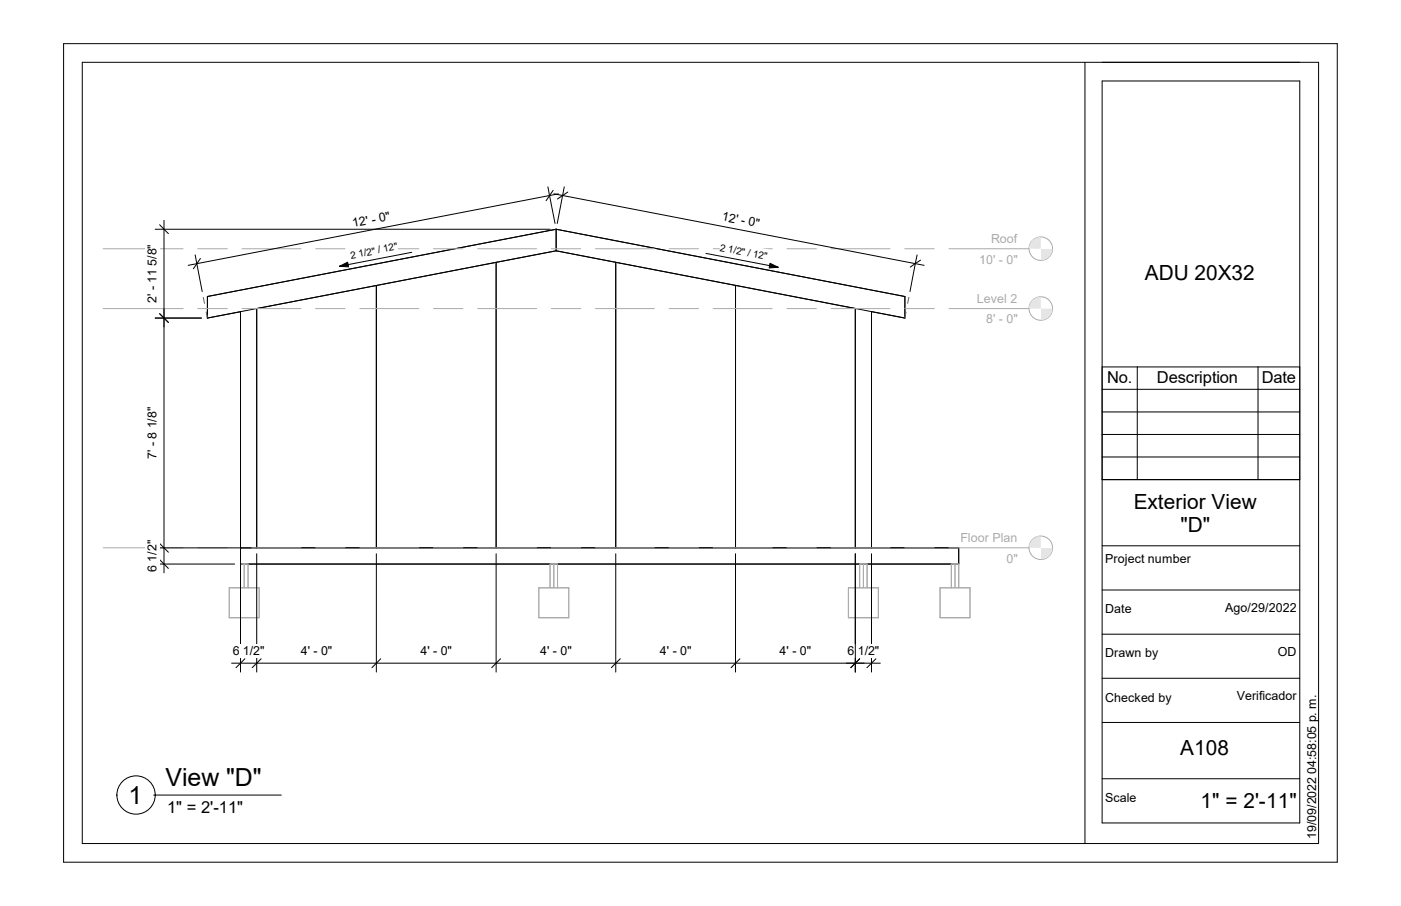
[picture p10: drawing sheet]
<svg xmlns="http://www.w3.org/2000/svg" width="432mm" height="279mm" viewBox="0 0 432 279" stroke-linecap="round" stroke-linejoin="round" font-family="sans-serif">
<g fill="none" stroke="#000" stroke-width=".31">
<path d="M171.4 70.7h.1M171.4 77.3l-107.5 20.8M171.4 77.3l-18.5 3.6v88.1M171.4 77.3l107.5 20.8M171.4 77.3l18.4 3.6v88.1M171.4 70.7l-107.5 20.7v6.7M171.4 70.7v6.6M171.4 70.7l107.5 20.7v6.7M63.9 98.1l10.2-2v77.8M63.9 98.1h.1M79.1 95.2v73.8M116 88.1v80.9"/>
<path d="M263.6 95.1v73.9M263.6 95.2h.1M263.6 95.1l-36.9-7.1v81M278.9 98.1l-10.3-2v72.9M74.1 173.9h.1M74.1 169h221.4v4.9h-221.4"/>
</g>
<g fill="none" stroke="#aaa" stroke-width=".31">
<path d="M75.3 173.9v7.4M170.7 173.9v7.4M266.1 173.9v7.4M294.3 173.9v7.4M70.7 181.3h9.2v9.2h-9.2zM74.1 181.3v-7.4h2.4v7.4M166.1 181.3h9.2v9.2h-9.2zM169.5 181.3v-7.4h2.3v7.4M261.5 181.3h9.2v9.2h-9.2zM265 181.3v-7.4h2.3v7.4M289.7 181.3h9.3v9.2h-9.3zM293.2 181.3v-7.4h2.3v7.4"/>
<circle cx="320.8" cy="168.9" r="3.6"/>
</g>
<path d="M62.7 91.7l.3 1.9M63.5 96.2l.4 1.9M279.2 96.2l-.3 1.9M280.1 91.7l-.4 1.9" fill="none" stroke="#00a600" stroke-width=".31"/>
<g fill="#e2e2e2">
<path d="M320.8 169h3.6v3.6h-3.6z"/>
<path d="M317.1 165.3h3.7v3.7h-3.7z"/>
</g>
<g fill="#fff">
<path d="M296 163.8h17.6v4.3h-17.6z"/>
<path d="M310.2 170.1h3.6v4.3h-3.6z"/>
</g>
<g fill="none" stroke="#aaa" stroke-width=".31">
<path d="M31.8 169h24.6M61 169h9.1M74.6 169h18.2M97.3 169h9M110.9 169h18.2M133.6 169h9.1M147.2 169h18.2M169.9 169h9.1M183.5 169h18.2M206.2 169h9.1M219.8 169h18.2M242.6 169h9"/>
<path d="M256.2 169h18.1M278.8 169h9.2M292.5 169h24.6"/>
<circle cx="320.8" cy="95.1" r="3.6"/>
</g>
<g fill="#e2e2e2">
<path d="M320.8 95.2h3.6v3.6h-3.6z"/>
<path d="M317.1 91.5h3.7v3.7h-3.7z"/>
</g>
<g fill="#fff">
<path d="M301 90h12.6v4.3h-12.6z"/>
<path d="M303.9 96.3h4v4.3h-4z"/>
<path d="M307.9 96.3h1.3v4.3h-1.3z"/>
<path d="M310.2 96.3h3.6v4.3h-3.6z"/>
</g>
<g fill="none" stroke="#aaa" stroke-width=".31">
<path d="M31.8 95.2h24.6M61 95.2h9.1M74.6 95.2h18.2M97.3 95.2h9M110.9 95.2h18.2M133.6 95.2h9.1M147.2 95.2h18.2M169.9 95.2h9.1M183.5 95.2h18.2M206.2 95.2h9.1M219.8 95.2h18.2M242.6 95.2h9"/>
<path d="M256.2 95.2h18.1M278.8 95.2h9.2M292.5 95.2h24.6"/>
<circle cx="320.8" cy="76.7" r="3.6"/>
</g>
<g fill="#e2e2e2">
<path d="M320.8 76.7h3.6v3.6h-3.6z"/>
<path d="M317.1 73.1h3.7v3.6h-3.7z"/>
</g>
<g fill="#fff">
<path d="M305.4 71.5h8.2v4.4h-8.2z"/>
<path d="M301.8 77.9h6.1v4.3h-6.1z"/>
<path d="M307.9 77.9h1.3v4.3h-1.3z"/>
<path d="M310.2 77.9h3.6v4.3h-3.6z"/>
</g>
<g fill="none" stroke="#aaa" stroke-width=".31">
<path d="M31.8 76.7h24.6M61 76.7h9.1M74.6 76.7h18.2M97.3 76.7h9M110.9 76.7h18.2M133.6 76.7h9.1M147.2 76.7h18.2M169.9 76.7h9.1M183.5 76.7h18.2M206.2 76.7h9.1M219.8 76.7h18.2M242.6 76.7h9"/>
<path d="M256.2 76.7h18.1M278.8 76.7h9.2M292.5 76.7h24.6"/>
</g>
<path d="M263.6 170.8v36.5M268.6 170.8v36.5M260.9 204.5h10.4M265 203.2l-2.8 2.7M270 203.2l-2.8 2.7" fill="none" stroke="#000" stroke-width=".31"/>
<path d="M261.2 198.7h9.8v4.2h-9.8z" fill="#fff"/>
<g fill="none" stroke="#000" stroke-width=".31">
<path d="M74.1 170.8v36.5M79.1 170.8v36.5M116 170.8v36.5M152.9 170.8v36.5M189.8 170.8v36.5M226.7 170.8v36.5M263.6 170.8v36.5M71.4 204.5h194.9M75.5 203.2l-2.8 2.7M80.5 203.2l-2.8 2.7M117.3 203.2l-2.7 2.7M154.3 203.2l-2.7 2.7"/>
<path d="M191.2 203.2l-2.8 2.7M228 203.2l-2.7 2.7M265 203.2l-2.8 2.7"/>
</g>
<g fill="#fff">
<path d="M240.3 198.7h9.7v4.2h-9.7z"/>
<path d="M203.4 198.7h9.7v4.2h-9.7z"/>
<path d="M166.5 198.7h9.7v4.2h-9.7z"/>
<path d="M129.6 198.7h9.7v4.2h-9.7z"/>
<path d="M92.7 198.7h9.7v4.2h-9.7z"/>
<path d="M71.7 198.7h9.8v4.2h-9.8z"/>
</g>
<path d="M47.8 98.1h14.3M49.2 96.7l2.7 2.7M50.5 95.4v81.3M47.8 169h29.6M47.8 173.9h24.5M49.2 167.6l2.7 2.7M49.2 172.6l2.7 2.7" fill="none" stroke="#000" stroke-width=".31"/>
<g fill="#fff">
<path d="M44.7 166.5h4.4v9.9h-4.4z"/>
<path d="M44.7 125.5h4.4v16.1h-4.4z"/>
</g>
<path d="M168.9 57.6l.5 2.7M170.5 58.7l-1.1 1.6M172.1 59.8l-114.1 22M60.2 78.6l.5 2.7M61.8 79.7l-1.1 1.6M169.4 60.3l-1.1 1.6M169.4 60.3l1.7 8.6M60.7 81.3l-1.1 1.6M60.7 81.3l1.6 8.6" fill="none" stroke="#000" stroke-width=".31"/>
<path d="M108.1 66.2l11.6-2.3 1 5.3-11.6 2.2z" fill="#fff"/>
<path d="M170.7 59.8l114.1 22M173.9 57.6l-2.2 11.3M175 59.2l-3.2 2.2M282.7 78.6l-.6 2.7M282.1 81.3l-1.6 1.1M282.1 81.3l-1.6 8.6M283.7 80.2l-1.6 1.1" fill="none" stroke="#000" stroke-width=".31"/>
<g fill="#fff">
<path d="M223.1 63.9l11.6 2.2-1.1 5.3-11.5-2.2z"/>
<path d="M107.6 76.6l14.5-2.8 .8 4.2-14.5 2.8z"/>
</g>
<path d="M104.6 82.1l2.5-1.2 .3 1.4z" fill="#000" stroke="#000" stroke-width=".31"/>
<path d="M126.9 77.8l-22.3 4.3" fill="none" stroke="#000" stroke-width=".31"/>
<path d="M222.4 74.1l14.5 2.8-.8 4.2-14.5-2.8z" fill="#fff"/>
<path d="M237.3 81.2l2.6 1.2-2.8 .2z" fill="#000" stroke="#000" stroke-width=".31"/>
<path d="M47.8 70.7h121.7M49.2 69.3l2.7 2.8M50.5 67.9v32.9M217.6 78.1l22.3 4.3M47.8 98.1h14.3M49.2 96.7l2.7 2.7" fill="none" stroke="#000" stroke-width=".31"/>
<path d="M44.7 75.3h4.4v18.2h-4.4z" fill="#fff"/>
<path d="M19.6 13.5h392.6v252.4h-392.6zM25.4 19.2h381v240.9h-381zM334.4 19.2v240.9M339.7 25h60.9v228.8h-60.9zM339.7 147.9h60.9M339.7 168.3h60.9M339.7 181.9h60.9M339.7 195.6h60.9M339.7 209.2h60.9M339.7 222.8h60.9M339.7 240.2h60.9" fill="none" stroke="#000" stroke-width=".31"/>
<g fill="#fff">
<path d="M340.7 243.9h9.6v4.3h-9.6z"/>
<path d="M340.7 212.9h20.4v4.4h-20.4z"/>
<path d="M340.7 199.3h16.3v4.3h-16.3z"/>
<path d="M340.7 185.7h8.1v4.3h-8.1z"/>
<path d="M340.7 170.3h26.4v4.3h-26.4z"/>
</g>
<g fill="none" stroke="#000" stroke-width=".31">
<path d="M339.7 113.2h60.9v34.7h-60.9zM350.5 113.2v34.7M387.7 113.2v34.7M339.7 134h60.9M339.7 127h60.9M339.7 120.1h60.9M339.7 140.9h60.9M47.4 245.2h39.3"/>
<circle cx="41.9" cy="245.2" r="5.9"/>
</g>
<g font-size="7.7">
<text x="51" y="242.4">View &quot;D&quot;</text>
<text x="39.6" y="247.8">1</text>
</g>
<g font-size="6.4">
<text x="352.8" y="86.3">ADU 20X32</text>
<text x="349.4" y="156.8">Exterior View</text>
<text x="363.8" y="164">&quot;D&quot;</text>
<text x="363.7" y="232.8">A108</text>
<text x="370" y="249.1">1&quot; = 2'-11&quot;</text>
</g>
<g font-size="5.1">
<text x="341.2" y="118.2">No.</text>
<text x="356.6" y="118.2">Description</text>
<text x="388.9" y="118.2">Date</text>
<text x="51.5" y="250.6">1&quot; = 2'-11&quot;</text>
</g>
<g font-size="3.8">
<text x="108.9" y="70.1" transform="rotate(-11 108.9 70.1)">12' - 0&quot;</text>
<text x="222.3" y="67.9" transform="rotate(11 222.3 67.9)">12' - 0&quot;</text>
<text x="48.3" y="93.5" transform="rotate(-90 48.3 93.5)">2' - 11 5/8&quot;</text>
<text x="48.3" y="141.5" transform="rotate(-90 48.3 141.5)">7' - 8 1/8&quot;</text>
<text x="340.7" y="173.7">Project number</text>
<text x="48.3" y="176.4" transform="rotate(-90 48.3 176.4)">6 1/2&quot;</text>
<text x="340.7" y="189.1">Date</text>
<text x="377.6" y="188.6">Ago/29/2022</text>
<text x="71.7" y="202.1">6 1/2&quot;</text>
<text x="92.7" y="202.1">4' - 0&quot;</text>
<text x="129.6" y="202.1">4' - 0&quot;</text>
<text x="166.5" y="202.1">4' - 0&quot;</text>
<text x="203.4" y="202.1">4' - 0&quot;</text>
<text x="240.3" y="202.1">4' - 0&quot;</text>
<text x="261.2" y="202.1">6 1/2&quot;</text>
<text x="340.7" y="202.7">Drawn by</text>
<text x="393.9" y="202.2">OD</text>
<text x="381.2" y="215.8">Verificador</text>
<text x="340.7" y="216.4">Checked by</text>
<text x="340.7" y="247.4">Scale</text>
<text x="405.7" y="258.7" transform="rotate(-90 405.7 258.7)">19/09/2022 04:58:05 p. m.</text>
</g>
<g font-size="3.8" fill="#aaa">
<text x="305.4" y="75">Roof</text>
<text x="301.8" y="81.3">10' -</text>
<text x="310.2" y="81.3">0&quot;</text>
<text x="301" y="93.4">Level 2</text>
<text x="303.9" y="99.7">8'</text>
<text x="307.9" y="99.7">-</text>
<text x="310.2" y="99.7">0&quot;</text>
<text x="296" y="167.2">Floor Plan</text>
<text x="310.2" y="173.5">0&quot;</text>
</g>
<g font-size="3.1">
<text x="221.7" y="77.3" transform="rotate(11 221.7 77.3)">2</text>
<text x="224.2" y="77.8" transform="rotate(11 224.2 77.8)">1/2&quot; / 12&quot;</text>
<text x="108.2" y="79.8" transform="rotate(-11 108.2 79.8)">2</text>
<text x="110.7" y="79.3" transform="rotate(-11 110.7 79.3)">1/2&quot; / 12&quot;</text>
</g>
</svg>
